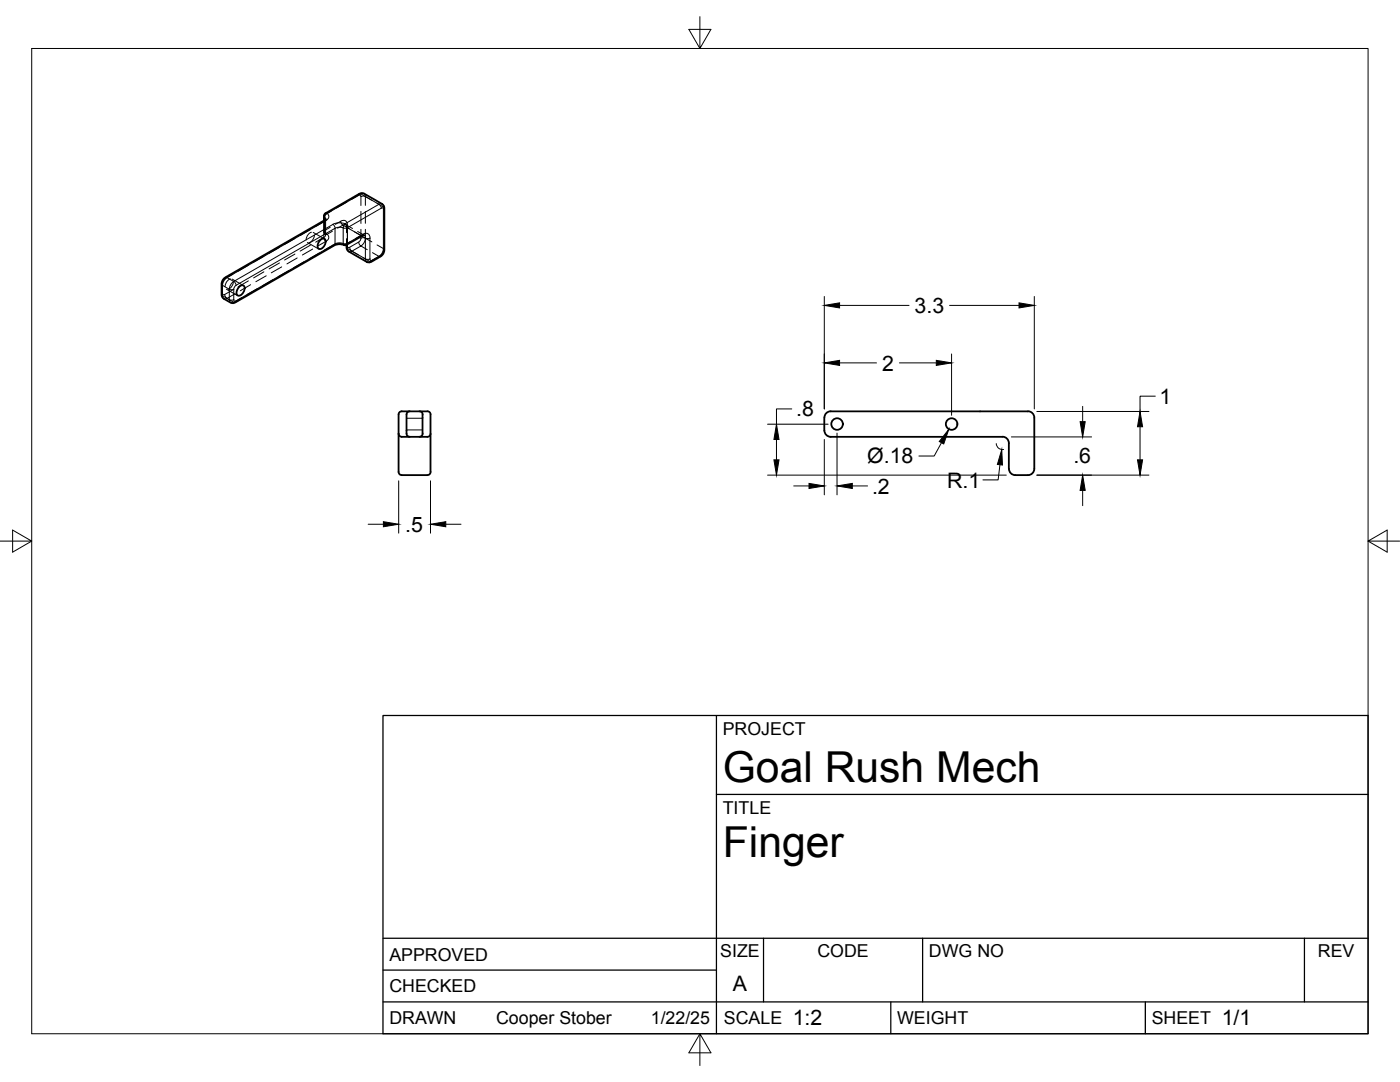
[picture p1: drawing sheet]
<svg xmlns="http://www.w3.org/2000/svg" width="279mm" height="216mm" viewBox="0 0 279 216" stroke-linecap="round" stroke-linejoin="round" font-family="sans-serif">
<!-- layer: Visible -->
<g fill="none" stroke="#000" stroke-width=".36">
<path d="M47.7 57.3l.3-.3h.6a1.33 1.33 0 0 1-1.2 2 1.15 1.15 0 0 1 .3-1.7zM63.9 48l.3-.3h.6a1.33 1.33 0 0 1-1.2 2 1.15 1.15 0 0 1 .3-1.7zM64.6 44l.1-1.1 .3-.4 6.7-3.8 .4-.2 .6 .1 3.6 2.1 .3 .4 .1 8.8a1.54 1.54 0 0 1-.8 1.3l-1.8 1-.8 .1-3.8-2.2-.3-.3v-.9M65 43.8l-20 11.6a1.61 1.61 0 0 0-.8 1.3l.1 2.5 .4 .4 1.3 .8h.8l19.9-11.4a3.1 3.1 0 0 1 2.3-.1h.2M72.7 46.9l-3.5 2M79.5 86.5a.74 .74 0 0 0 1.1 .7h4.3a.78 .78 0 0 0 1-.7M79.7 82.3l.5-.2h4.7a.75 .75 0 0 1 1 .6v10.8a1.25 1.25 0 0 1-.4 1.3h-5.3a1.01 1.01 0 0 1-.7-1.3v-10.8zM81.8 82.1a1.02 1.02 0 0 0-.7 1.3v2.5a1.02 1.02 0 0 0 .7 1.3M83.7 82.1a.65 .65 0 0 1 .6 .6M84.3 82.7v3.8M84.3 86.5a.65 .65 0 0 1-.6 .7M164.5 83.4v2.5"/>
<path d="M164.5 85.9a1.27 1.27 0 0 0 1.3 1.3h34.3a1.23 1.23 0 0 1 1.2 1.2v5.1M164.5 83.3a1.24 1.24 0 0 1 1.3-1.2h39.4a1.27 1.27 0 0 1 1.2 1.2M206.4 83.4v10.1a1.27 1.27 0 0 1-1.3 1.3h-2.5a1.27 1.27 0 0 1-1.2-1.3"/>
<circle cx="167.1" cy="84.6" r="1.15"/>
<circle cx="189.9" cy="84.6" r="1.15"/>
</g>
<!-- layer: Hidden -->
<g fill="none" stroke="#000" stroke-width=".2">
<path d="M45.2 57.7l2.2 1.3M46 55.6a1.65 1.65 0 0 0-1.1 1.6M46.3 55.7l2.3 1.3M46.6 56.2a1.69 1.69 0 0 1-1.1 1.5M61.3 48.4l2.3 1.3M62.1 46.3a1.71 1.71 0 0 0-1 1.6M62.5 46.4l2.2 1.3M62.7 46.9a1.67 1.67 0 0 1-1 1.5M65 43.8v3.1l-.4-.6v-2.3M65 43.8h.1M69.2 47.6v1.3M70.4 45.6l-1.3-.7 .1 1.5"/>
<path d="M71.4 46.2l1.3 .7M81.1 85.8h3.2M81.1 83.5h3.2"/>
</g>
<!-- layer: Visible Narrow -->
<g fill="none" stroke="#000" stroke-width=".2">
<path d="M71.7 38.7h.3M72 38.7l-6.7 3.9M72 38.7l3.6 2.1M72.7 38.6l-.7 .1M44.2 56.7l.2 .2M44.2 58.7l.2 .3M44.4 56.9v2.1M44.4 59l1.4 .8M44.4 56.9l1.4 .8M44.4 59l.3 .6M45 55.3l.3 .1-.7 .8-.2 .7M45.8 59.8h.9"/>
<path d="M45.8 57.7h.9M45.8 57.7v2.1M45.8 59.8l.2 .6M46.7 57.7v2.1M46.7 59.8v.2l.4 .1M47.1 56.9l19.8-11.3v3.1l-19.8 11.3M47.1 56.9l-.4 .8M47.1 56.9l-.4-.8-.8 .9-.1 .7M64.6 43.1l.2 .2M64.7 43.3l.1 .6 .3 .1M64.8 43.3l.2 .4M65 42.5l.3 .1"/>
<path d="M65.3 42.6a.78 .78 0 0 1 .3 .7 .78 .78 0 0 1-.5 .7l-19.8 11.4 1.4 .8 19.7-11.4M65.3 42.6l-.4 .3-.1 .4M66.9 48.7l-.1 .3M68.5 48.6l.1 .3M68.5 45.5v3.1M68.5 45.5a2.05 2.05 0 0 0-1.6 .1M68.5 48.6a2.05 2.05 0 0 0-1.6 .1M68.9 44.7l.4 .7M68.9 44.7l-.4 .8M68.9 44.7a3.1 3.1 0 0 0-2.5 .1l.3 .2 .2 .5M69.2 49.3l.1 .3M69.3 48.6l-.1 .3"/>
<path d="M69.3 45.4v3.2M69.3 48.6h-.8M69.3 45.4l-.8 .1M69.3 48.8v.8M69.3 49.6l.3 .6M72.2 47.1l.7 .4M72.4 47l.1-.3-3.2 1.9M72.5 46.7a.83 .83 0 0 1 .9-.1 .83 .83 0 0 1 .4 .9M72.7 46.9l.2 .6M72.9 47.5v4.2l-3.6-2.1M72.9 47.5h1M73.8 47.5v4.2"/>
<path d="M73.8 51.7l.1 .2h.4M73.9 51.7h-1l.3 .6M74.3 51.9l-.1 .3M75.6 40.8l-6.7 3.9M75.6 40.8l.5 .7-6.8 3.9M76.1 50.9l-1.8 1M76.1 41.5l.4 .1v.2M76.1 50.9l-.1 .3M76.3 40.7l-.7 .1M76.5 50.1l-.4 .8M76.7 41.5l-.2 .3v8.3l.2-.2M47.1 60l-.1 .3"/>
</g>
<!-- layer: Hidden Narrow -->
<g fill="none" stroke="#000" stroke-width=".2">
<path d="M71.6 39v-.1a.27 .27 0 0 1 .3 .1 .27 .27 0 0 1 .1 .2M71.6 39l-1.3 .7M71.7 38.7l-.1 .3M72 39.2l.4-.1 .5 .1v1.8M72 39.2v1.8M72.7 38.6l.2 .6 1.3 .8M44.2 58.8l.2-.3 .1 .3h.4M44.4 56.4l-.2 .3M44.4 56.4v.5M44.9 55.6l-.4 .5-.1 .3M44.9 58.8l.1 .4 .3 .3-.6 .1M45 55.4l-.1 .2"/>
<path d="M46.5 54.7l-1.6 .9M46.5 57.8l-1.6 1M46.9 58.6l-1.6 .9 1.4 .8M48.3 59.4l-1.6 .9M49.6 52.9l-2.1 1.2M49.6 56l-2.1 1.2M50 56.8l-2 1.2M51.4 57.6l-2.1 1.2M52.7 51.1l-2.1 1.2M52.7 54.3l-2.1 1.2M53.1 55l-2 1.2M54.5 55.8l-2.1 1.2"/>
<path d="M55.8 49.4l-2.1 1.1M55.8 52.5l-2.1 1.2M56.2 53.3l-2.1 1.1M57.6 54l-2.1 1.2M58.9 47.6l-2.1 1.2M58.9 50.7l-2.1 1.2M59.3 51.5l-2 1.2M60.7 52.2l-2.1 1.2M62 45.8l-2.1 1.2M62 48.9l-2.1 1.2M62.4 49.7l-2.1 1.2M63 45.2l1.6-.9v3.2l.5 .7"/>
<path d="M63.8 50.5l-2.1 1.1M64.7 46l.6 .8a.51 .51 0 0 1-.6-.8zM64.7 46.4a.52 .52 0 0 1 .3 .5 .52 .52 0 0 1-.4 .5l-1.6 .9M65 42.6l-.2 .2v3.2l1.1-.6M65 43.8l-.1 .3-.3 .1 .1-.2v2.4M65.1 48.2l-1.7 .9M66.1 42.1l-1.4 .8-.1 .2M66.3 46.1l-1 .7a.78 .78 0 0 1 .3 .7 .78 .78 0 0 1-.5 .7M66.4 48.9l.3 .1M66.4 48.9l-1.6 1M66.9 44.8l1.1-.6 .1 .3 .3 .4-1 .6M68 44.2a.82 .82 0 0 1 .9-.1 .82 .82 0 0 1 .4 .8v3.9"/>
<path d="M69.2 48.9h-.6M69.2 40.3l-2 1.2M69.3 44.9l-.1 .2 .1 .3a.56 .56 0 0 0-.2-.5 .56 .56 0 0 0-.7 0l3.8 2.2M69.8 49.3l.1 .5 .3 .3-.6 .1M69.9 48.2l-1 .6a3 3 0 0 0-2.5 .1M71.6 48.3l.1 .5 .3 .3-1.8 1 1.3 .8M72 47.5l-.3 .8-2 1.1-.3-.1-.1-.2-.1 .2M72 47.5h.2a.5 .5 0 0 1 .7 .1 .5 .5 0 0 1-.2 .7l-.7 .8 1.3 .7M72 42.2v2.4M72 45.8v1.7M72.3 47h-.3l-1 .6M72.5 51.5l1.3 .7"/>
<path d="M72.7 46.9l-.7 .1M72.9 42.2v2.4M72.9 45.8v1.7M72.9 47.5l1.3 .8M73.8 52.2l-.6 .1M73.8 52.2h.3M74.3 50.4l1.3 .8M75.2 48.9l1.3 .7a1.99 1.99 0 0 1-.9 1.6M75.2 40.6l1.3 .7M75.6 51.2h.3M75.6 51.2l-1.8 1M76.3 40.7l.2 .6"/>
<path d="M76.5 49.6l.2 .3M76.5 41.3l.2 .3M76.5 41.3v.5M46.7 60.3h.3M46.7 60.3l-.7 .1"/>
</g>
<!-- layer: Border -->
<path d="M6.3 9.7h266.7v196.6h-266.7zM139.7 3.3v6.4l2.2-3.8h-4.4l2.2 3.8M0 108h6.3l-3.8-2.2v4.4l3.8-2.2M273 108l3.8 2.2v-4.4l-3.8 2.2h6.4M139.7 206.3l-2.2 3.8h4.4l-2.2-3.8v6.3" fill="none" stroke="#000" stroke-width=".2"/>
<!-- layer: Titleblock -->
<path d="M76.4 142.8h196.6v63.5h-196.6zM143 158.5h130M143 142.8v63.5M76.4 199.9h196.6M76.4 193.6h66.6M76.4 187.2h196.6M152.4 187.2v12.7M177.8 199.9v6.4M184.1 187.2v12.7M228.6 199.9v6.4M260.3 187.2v12.7" fill="none" stroke="#000" stroke-width=".25"/>
<!-- layer: FD_Dimensions -->
<g fill="none" stroke="#000" stroke-width=".2">
<path d="M164.5 59.2v22.4M206.4 59.2v22.4M167.6 60.9h13.8M167.6 72.4h7.3M179.5 72.4h7.4M189.5 60.9h13.9M189.9 70.6v12.3M230.6 79.1h-3.1v3M79.6 95.9v10.5M85.9 95.9v10.5M153.2 94.8h47.6M153.2 84.6h12.1"/>
<path d="M155 87.7v4.1M158 81.6h-3v3M158.4 97h3.1M164.5 87.7v11M167 86.4v12.3M170.1 97h3M187.9 88.3l-1.5 2.7h-3M198.8 88.5a1.26 1.26 0 0 0 1.5 1.2M199.6 92.7l-.4 3.1h-3M201.8 87.2h16M206.9 94.8h22.4M206.9 82.1h22.4"/>
<path d="M216.1 81.1v3M216.1 97.9v3M227.5 85.2v6.6M73.5 104.6h3M89 104.6h3"/>
</g>
<g fill="#000" stroke="#000" stroke-width=".2">
<path d="M164.5 60.9l3.1-.5v1zM164.5 72.4l3.1-.5v1zM186.9 71.9l3 .5-3 .5zM203.4 60.4l3 .5-3 .5zM154.5 91.8h1l-.5 3zM155 84.6l.5 3.1h-1zM161.5 96.5l3 .5-3 .5zM167 97l3.1-.5v1zM189.4 85.7l-1.1 2.9-.8-.5zM199.9 89.7l.2 3.1-1-.1zM216.1 94.8l.5 3.1h-1zM215.6 84.1h1l-.5 3.1z"/>
<path d="M227 91.8h1l-.5 3zM227.5 82.1l.5 3.1h-1zM76.5 104.1l3.1 .5-3.1 .5zM85.9 104.6l3.1-.5v1z"/>
</g>
<g font-size="8.5">
<text x="144.3" y="156">Goal Rush Mech</text>
<text x="144.3" y="171">Finger</text>
</g>
<g font-size="4.3">
<text x="182.5" y="62.4">3.3</text>
<text x="176.1" y="73.9">2</text>
<text x="158.9" y="83.1">.8</text>
<text x="231.4" y="80.6">1</text>
<text x="173.1" y="92.5">Ø.18</text>
<text x="214.2" y="92.5">.6</text>
<text x="174" y="98.5">.2</text>
<text x="189" y="97.3">R.1</text>
<text x="80.9" y="106.1">.5</text>
<text x="146.3" y="197.7">A</text>
<text x="158.2" y="204.6">1:2</text>
<text x="243.8" y="204.6">1/1</text>
</g>
<g font-size="3.5">
<text x="144.3" y="146.6">PROJECT</text>
<text x="144.3" y="162.3">TITLE</text>
<text x="77.7" y="191.7">APPROVED</text>
<text x="143.7" y="191">SIZE</text>
<text x="163.1" y="191">CODE</text>
<text x="185.4" y="191">DWG NO</text>
<text x="263" y="191">REV</text>
<text x="77.7" y="198">CHECKED</text>
<text x="77.7" y="204.4">DRAWN</text>
<text x="99" y="204.4">Cooper Stober</text>
<text x="129.9" y="204.4">1/22/25</text>
<text x="144.5" y="204.4">SCALE</text>
<text x="179" y="204.4">WEIGHT</text>
<text x="229.8" y="204.4">SHEET</text>
</g>
</svg>
